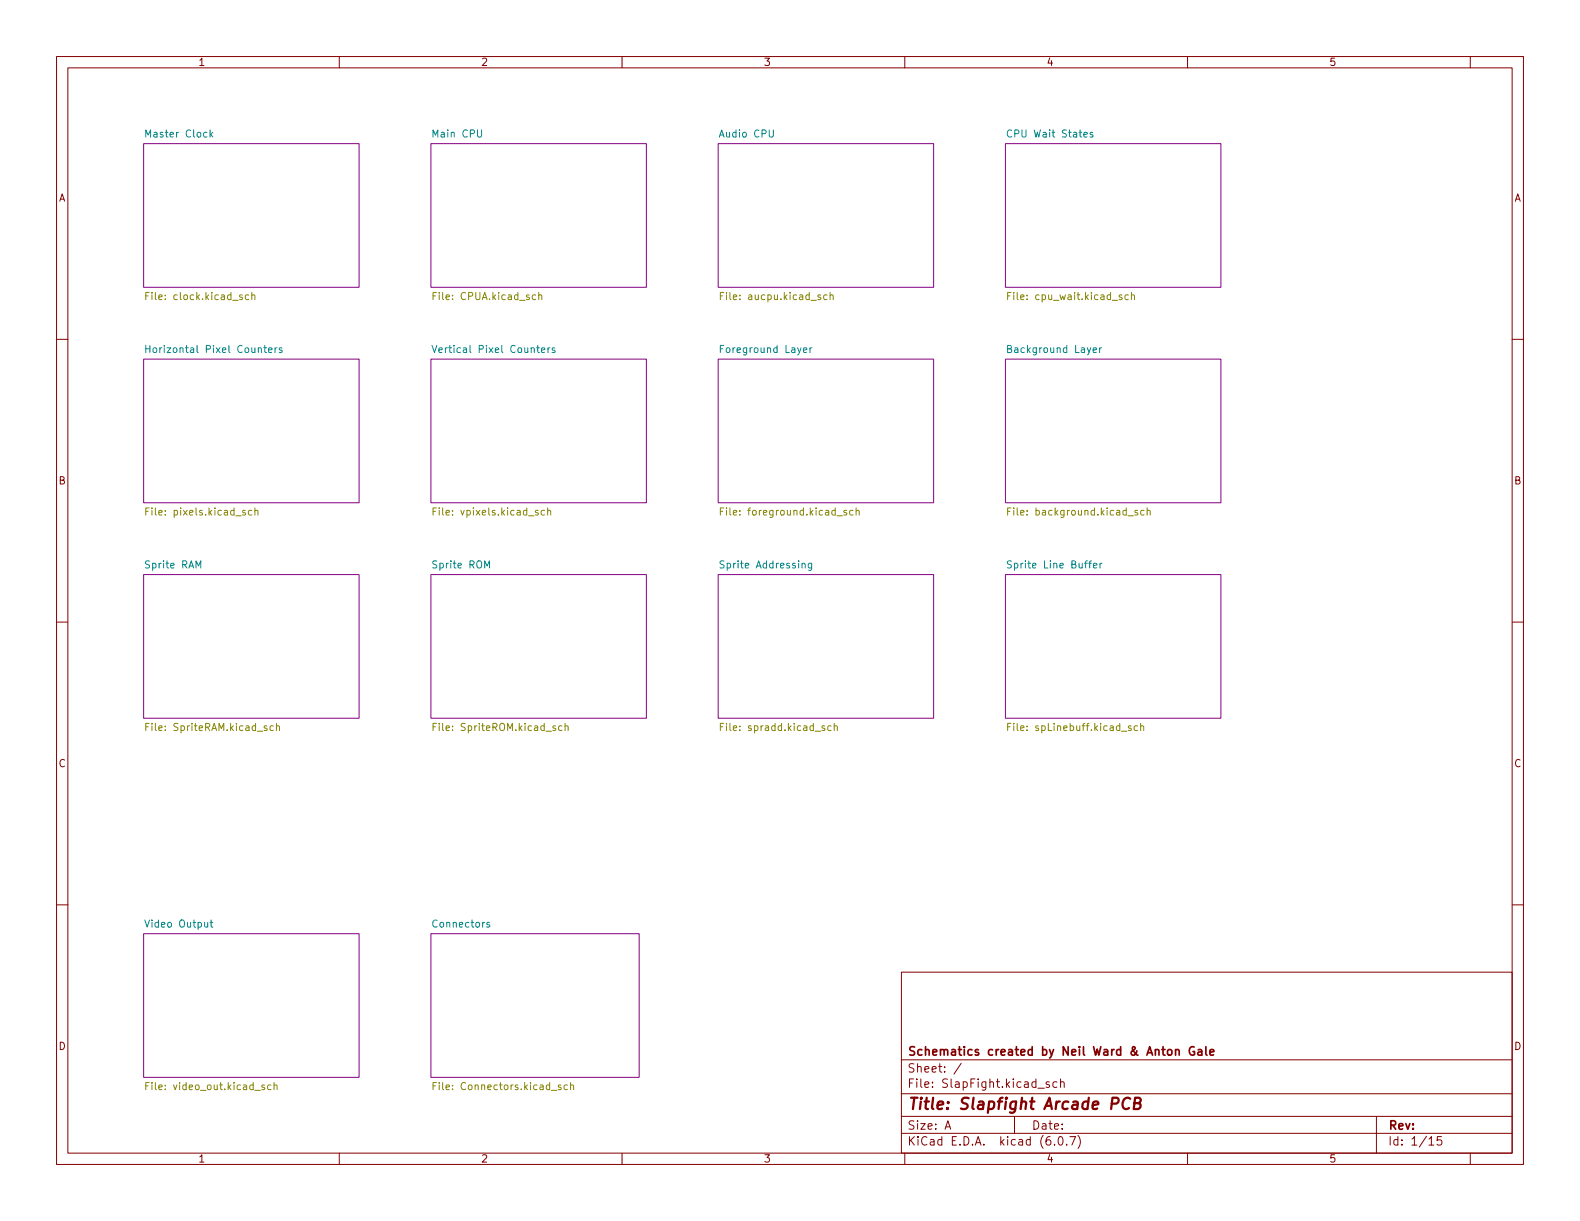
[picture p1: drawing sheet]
<svg xmlns="http://www.w3.org/2000/svg" width="279mm" height="216mm" viewBox="0 0 279 216" stroke-linecap="round" stroke-linejoin="round" font-family="sans-serif">
<g fill="none" stroke="#840000" stroke-width=".18">
<path d="M10 10h259.4v195.9h-259.4zM12 12h255.4v191.9h-255.4zM60 10v2M110 10v2M160 10v2M210 10v2M260 10v2M10 60h2M267.4 60h2M10 110h2M267.4 110h2M10 160h2"/>
<path d="M267.4 160h2M159.4 171.9h108v32h-108zM159.4 197.4h108M159.4 193.4h108M159.4 187.4h108M167.1 199.7l.5-1.5 .5 1.5M167.3 199.2h.7M170 188l-1.3 1.9M179.4 197.4v3M183.5 192.4h1.2M185.5 191.4l-.3-.1-.2 .2v.2l.5 .2v.3h-.5M186.9 191.4l-.4-.1-.3 .3v.4l.1 .2h.6"/>
<path d="M187.5 191.4l.3-.1 .3 .1 .1 .9M187.5 190.8v1.5M243.4 197.4v6.5M60 203.9v2M110 203.9v2M159.4 200.4h108M160 203.9v2M186.5 202.3v.2M187.3 201h.2a.81 .81 0 0 1 .6 .6 .81 .81 0 0 1-.3 .8l-.2 .1a.81 .81 0 0 1-.6-.6 .81 .81 0 0 1 .3-.9zM188.6 202.3v.2M189.2 201h1l-.7 1.5M190.6 200.8a1.72 1.72 0 0 1 0 2.2"/>
<path d="M210 203.9v2M252.7 201.4l.4-.4v1.5M252.7 202.5h.8M254.9 201h-.7l-.1 .7 .2-.2 .5 .1 .2 .2-.1 .5-.2 .2-.6-.2M260 203.9v2"/>
</g>
<path d="M196.6 195.2h.8a.55 .55 0 0 0 .4-.5 .55 .55 0 0 0-.3-.6h-.8l-.2 2M199.9 194.3a.88 .88 0 0 0-1.1 0 .88 .88 0 0 0-.3 .9 .69 .69 0 0 0 .3 .8 .69 .69 0 0 0 .8-.1M200.6 195.1l.9-.1a.46 .46 0 0 0 .2-.5 .46 .46 0 0 0-.3-.4h-.7l-.2 2h.7a.53 .53 0 0 0 .5-.5 .53 .53 0 0 0-.4-.5" fill="none" stroke="#840000" stroke-width=".4"/>
<path d="M207.9 185.7l.2-.1 .4 .1v.9M207.9 185.6v1M211.2 185.1a.74 .74 0 0 0-.9 .6 .74 .74 0 0 0 .5 .9l.4-.2v-.5h-.2M211.9 185.7h.6v.9M212.5 185.9l-.5 .1a.29 .29 0 0 0-.2 .3 .29 .29 0 0 0 .2 .3l.5-.1M213.2 185.1v1.3l.3 .2M214 186.1l.7-.2-.1-.2-.4-.1-.2 .2v.7h.6" fill="none" stroke="#840000" stroke-width=".3"/>
<g fill="#fff" stroke="#fff" stroke-width=".18">
<path d="M76.2 25.4h38.1v25.4h-38.1z"/>
<path d="M25.4 25.4h38.1v25.4h-38.1z"/>
<path d="M76.2 165.1h36.8v25.4h-36.8z"/>
<path d="M25.4 63.5h38.1v25.4h-38.1z"/>
<path d="M25.4 101.6h38.1v25.4h-38.1z"/>
<path d="M25.4 165.1h38.1v25.4h-38.1z"/>
<path d="M127 101.6h38.1v25.4h-38.1z"/>
<path d="M177.8 25.4h38.1v25.4h-38.1z"/>
<path d="M76.2 63.5h38.1v25.4h-38.1z"/>
<path d="M177.8 101.6h38.1v25.4h-38.1z"/>
<path d="M127 63.5h38.1v25.4h-38.1z"/>
<path d="M177.8 63.5h38.1v25.4h-38.1z"/>
<path d="M76.2 101.6h38.1v25.4h-38.1z"/>
<path d="M127 25.4h38.1v25.4h-38.1z"/>
</g>
<g fill="none" stroke="#840084" stroke-width=".18">
<path d="M25.4 25.4h38.1v25.4h-38.1zM76.2 25.4h38.1v25.4h-38.1zM127 25.4h38.1v25.4h-38.1zM177.8 25.4h38.1v25.4h-38.1zM25.4 63.5h38.1v25.4h-38.1zM76.2 63.5h38.1v25.4h-38.1zM127 63.5h38.1v25.4h-38.1zM177.8 63.5h38.1v25.4h-38.1zM25.4 101.6h38.1v25.4h-38.1zM76.2 101.6h38.1v25.4h-38.1zM127 101.6h38.1v25.4h-38.1zM177.8 101.6h38.1v25.4h-38.1z"/>
<path d="M25.4 165.1h38.1v25.4h-38.1zM76.2 165.1h36.8v25.4h-36.8z"/>
</g>
<g fill="none" stroke="#848400" stroke-width=".18">
<path d="M25.8 52.3h.4M26.4 51.7h-.6v1.3M44 52.2l-.4-.1-.2 .3 .1 .5h.5M44.5 52.3l.2-.2 .3 .1 .1 .8M44.5 51.7v1.3M76.6 52.3h.4M77.2 51.7h-.6v1.3M94.7 52.2l-.3-.1-.3 .3 .1 .5h.5M95.3 52.3l.2-.2 .3 .1v.8M95.3 51.7v1.3M127.4 52.3h.4M128 51.7h-.6v1.3"/>
<path d="M146.3 52.2l-.4-.1-.3 .3 .2 .5h.5M146.8 52.3l.2-.2 .3 .1v.8M146.8 51.7v1.3M178.2 52.3h.4M178.8 51.7h-.6v1.3M199.5 52.2l-.3-.1-.3 .3 .1 .5h.5M200.1 52.3l.2-.2 .3 .1v.8M200.1 51.7v1.3M25.8 90.4h.4M26.4 89.8h-.6v1.3M44.5 90.3l-.3-.1-.3 .3 .1 .5h.5M45.1 90.4l.2-.2 .3 .1v.8"/>
<path d="M45.1 89.8v1.3M76.6 90.4h.4M77.2 89.8h-.6v1.3M96.3 90.3l-.4-.1-.2 .3 .1 .5h.5M96.8 90.4l.2-.2 .3 .1 .1 .8M96.8 89.8v1.3M127.4 90.4h.4M128 89.8h-.6v1.3M149.7 90.3l-.3-.1-.2 .2 .1 .2 .4 .1v.3h-.5M150.8 90.3l-.3-.1-.3 .3 .2 .5h.4M151.4 90.4l.2-.2 .3 .1v.8M151.4 89.8v1.3"/>
<path d="M178.2 90.4h.4M178.8 89.8h-.6v1.3M201.2 90.3l-.3-.1-.2 .2v.2l.5 .1v.3h-.5M202.3 90.3l-.4-.1-.2 .3 .1 .5h.5M202.9 90.4l.1-.2 .3 .1 .1 .8M202.9 89.8v1.3M25.8 128.5h.4M26.4 127.9h-.6v1.3M48.3 128.4l-.3-.1-.3 .3 .2 .5h.4M48.9 128.5l.2-.2 .3 .1v.8M48.9 127.9v1.3M76.6 128.5h.4"/>
<path d="M77.2 127.9h-.6v1.3M99.4 128.4l-.4-.1-.2 .3 .1 .5h.5M99.9 128.5l.2-.2 .3 .1 .1 .8M99.9 127.9v1.3M127.4 128.5h.4M128 127.9h-.6v1.3M147 128.4l-.4-.1-.2 .3 .1 .5h.5M147.5 128.5l.2-.2 .3 .1 .1 .8M147.5 127.9v1.3M178.2 128.5h.4M178.8 127.9h-.6v1.3M200 128.4l-.3-.1-.2 .2 .1 .2 .4 .1v.3h-.5"/>
<path d="M201.2 128.4l-.4-.1-.2 .3 .1 .5h.5M201.7 128.5l.2-.2 .3 .1 .1 .8M201.7 127.9v1.3M25.8 192h.4M26.4 191.4h-.6v1.3M47.9 191.9l-.3-.1-.3 .3 .1 .5h.5M48.5 192l.1-.2 .3 .1 .1 .8M48.5 191.4v1.3M76.6 192h.4M77.2 191.4h-.6v1.3M99.2 191.9l-.3-.1-.2 .2 .1 .2 .4 .1v.3h-.5M100.3 191.9l-.3-.1-.3 .3 .2 .5h.4"/>
<path d="M100.9 192l.2-.2 .3 .1v.8M100.9 191.4v1.3"/>
</g>
<g fill="none" stroke="#008484" stroke-width=".18">
<path d="M37.2 23v1.2M37.3 23.8l.3 .4M37.6 23.4l-.4 .5M136 23v1l.3 .2h.2l.3-.2v-1M178.9 23.1a.6 .6 0 0 0-.8 .4 .6 .6 0 0 0 .6 .7l.2-.1M193.2 23.5l-.3-.1-.1 .2v.2l.4 .1v.3h-.4M25.8 61.1v1.2M25.8 61.7h.7M26.5 61.1v1.2M47.5 61.9l.6-.1-.1-.2-.3-.1-.2 .2 .1 .6h.4M48.6 61.5v.8M49 61.5l-.4 .2"/>
<path d="M49.9 61.6l-.4-.1-.1 .2v.2l.5 .1v.3h-.5M76.4 61.1l.4 1.2 .4-1.2M95.8 61.9l.6-.1-.1-.2-.4-.1-.1 .2v.6h.5M96.9 61.5v.8M97.3 61.5l-.4 .2M98.1 61.6l-.3-.1-.2 .2 .1 .2 .4 .1v.3h-.5M142.1 61.9l.6-.1-.1-.2-.3-.1-.2 .2v.6h.5M143.2 61.5v.8M143.6 61.5l-.4 .2M193.3 61.9l.6-.1-.1-.2-.3-.1-.2 .2 .1 .6h.4M194.4 61.5v.8M194.8 61.5l-.4 .2"/>
<path d="M141.8 99.7l.2-.1 .3 .1 .1 .7M143.5 99.6v1l-.2 .3-.3-.1M143.5 99.7l-.3-.1-.3 .2 .1 .6h.5M178.8 99.2h-.4l-.2 .1v.4l.5 .2 .1 .3-.2 .2h-.5M194.5 99.6v.8M194.9 99.6l-.4 .2M34.7 100.4v-1.2l.4 .9 .4-.9v1.2M85.7 100.4v-1.2l.4 .9 .5-.9v1.2M193.4 100l.6-.1-.1-.2-.4-.1-.1 .2v.6h.5M37.2 163.1h.4M37.3 162.7v1.1l.3 .1M86.6 163.2l-.3-.1-.2 .2v.2l.5 .1v.3h-.5"/>
</g>
<text font-size="2.8" fill="#840000" x="160.4" y="196.2">Title: Slapfight Arcade PCB</text>
<g font-size="2.1" fill="#840000">
<text x="160.4" y="189.7">Sheet: /</text>
<text x="160.4" y="186.7">Schematics created by Neil Ward &amp; Anton Gale</text>
<text x="160.4" y="192.4">File: SlapFight.kicad_sch</text>
<text x="160.4" y="202.5">KiCad E.D.A. kicad (6.0.7)</text>
<text x="160.4" y="199.7">Size: A</text>
<text x="182.4" y="199.7">Date:</text>
<text x="245.4" y="199.7">Rev:</text>
<text x="245.4" y="202.5">Id: 1/15</text>
</g>
<g font-size="1.8" fill="#840000">
<text x="35" y="11.6">1</text>
<text x="85" y="11.6">2</text>
<text x="135" y="11.6">3</text>
<text x="185" y="11.6">4</text>
<text x="235" y="11.6">5</text>
<text x="10.3" y="35.6">A</text>
<text x="267.7" y="35.6">A</text>
<text x="10.3" y="85.7">B</text>
<text x="267.7" y="85.7">B</text>
<text x="10.3" y="135.6">C</text>
<text x="267.7" y="135.6">C</text>
<text x="10.3" y="185.7">D</text>
<text x="267.7" y="185.7">D</text>
<text x="35" y="205.6">1</text>
<text x="85" y="205.6">2</text>
<text x="135" y="205.6">3</text>
<text x="185" y="205.6">4</text>
<text x="235" y="205.6">5</text>
</g>
<g font-size="1.8" fill="#008484">
<text x="26.2" y="24.3">Master Clock</text>
<text x="76.7" y="24.3">Main CPU</text>
<text x="127.5" y="24.3">Audio CPU</text>
<text x="178.8" y="24.3">CPU Wait States</text>
<text x="27.1" y="62.4">Horizontal Pixel Counters</text>
<text x="77.7" y="62.4">Vertical Pixel Counters</text>
<text x="127.8" y="62.4">Foreground Layer</text>
<text x="178.6" y="62.4">Background Layer</text>
<text x="25.9" y="100.5">Sprite RAM</text>
<text x="76.8" y="100.5">Sprite ROM</text>
<text x="127.8" y="100.5">Sprite Addressing</text>
<text x="179" y="100.5">Sprite Line Buffer</text>
<text x="26.1" y="164">Video Output</text>
<text x="76.7" y="164">Connectors</text>
</g>
<g font-size="1.8" fill="#848400">
<text x="26.6" y="53">File: clock.kicad_sch</text>
<text x="77.1" y="53">File: CPUA.kicad_sch</text>
<text x="128.2" y="53">File: aucpu.kicad_sch</text>
<text x="179" y="53">File: cpu_wait.kicad_sch</text>
<text x="26.6" y="91.1">File: pixels.kicad_sch</text>
<text x="77.4" y="91.1">File: vpixels.kicad_sch</text>
<text x="128.4" y="91.1">File: foreground.kicad_sch</text>
<text x="179.1" y="91.1">File: background.kicad_sch</text>
<text x="26.5" y="129.2">File: SpriteRAM.kicad_sch</text>
<text x="77.4" y="129.2">File: SpriteROM.kicad_sch</text>
<text x="128.2" y="129.2">File: spradd.kicad_sch</text>
<text x="179.1" y="129.2">File: spLinebuff.kicad_sch</text>
<text x="26.6" y="192.7">File: video_out.kicad_sch</text>
<text x="77.5" y="192.7">File: Connectors.kicad_sch</text>
</g>
</svg>
